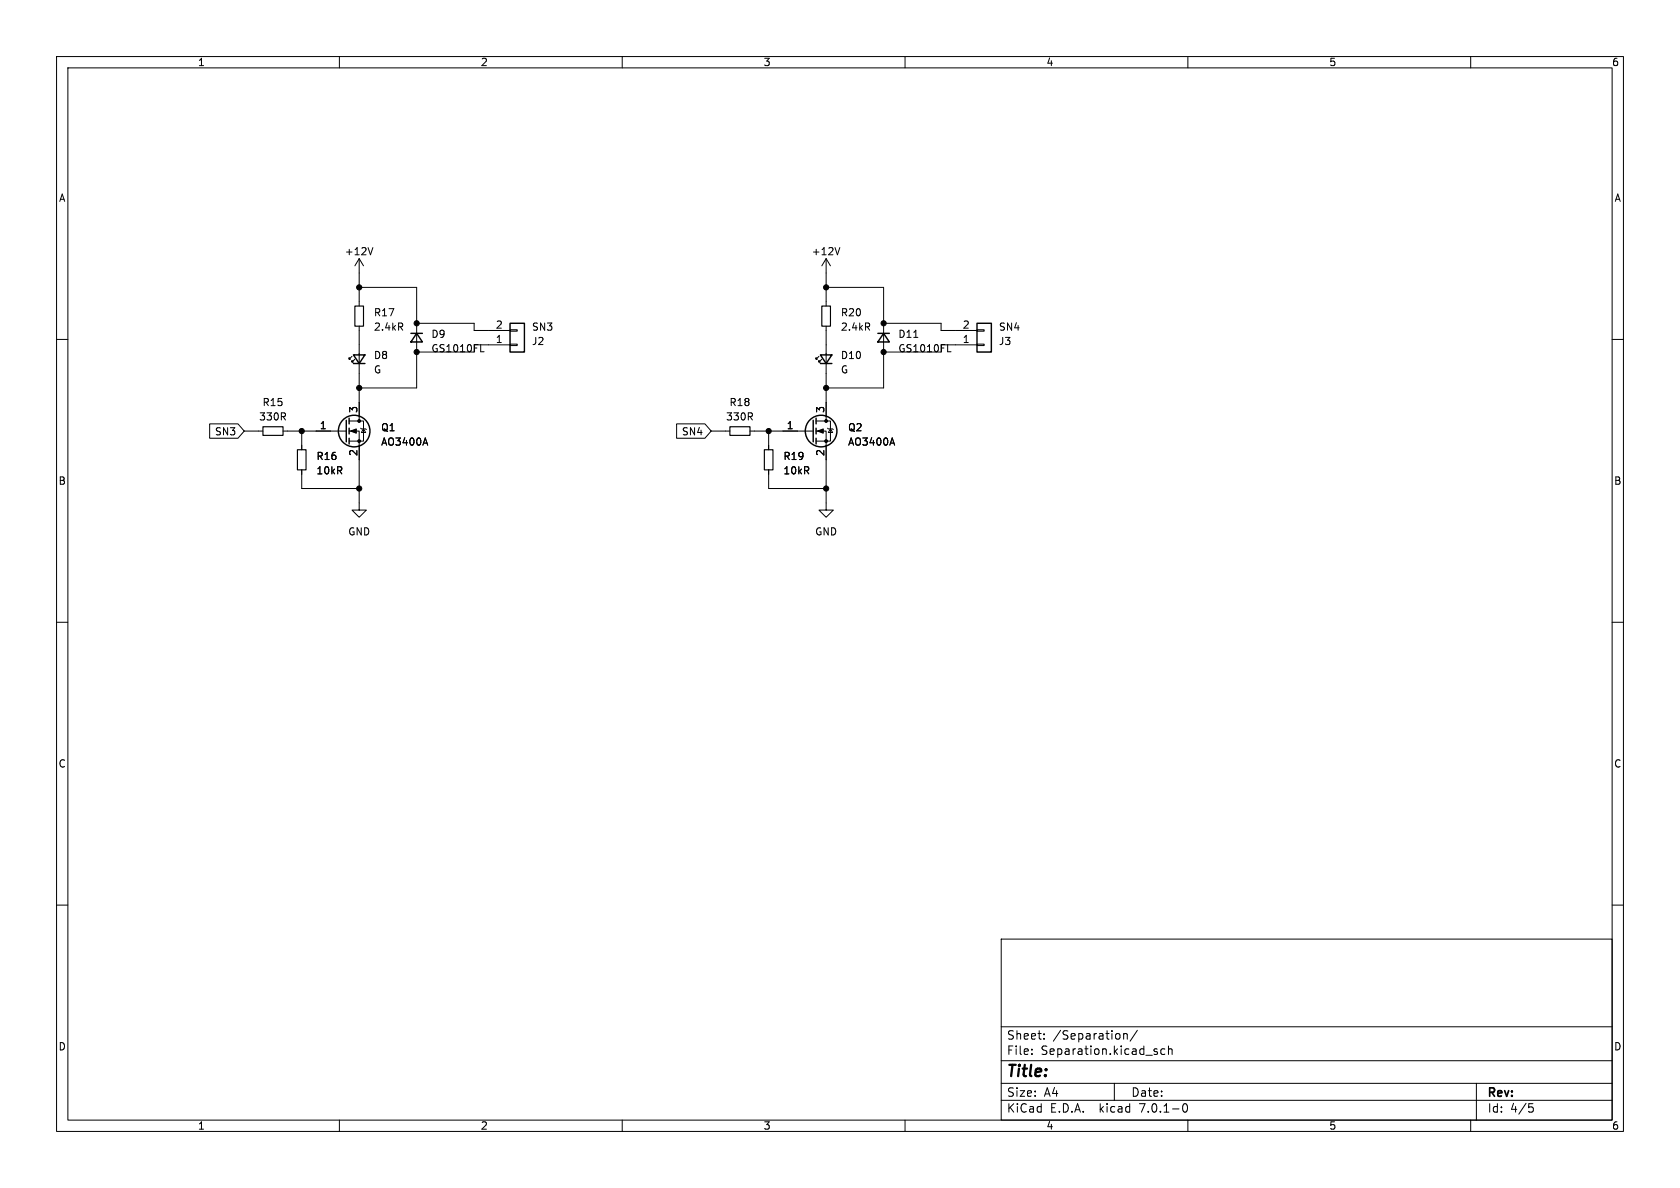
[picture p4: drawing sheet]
<svg xmlns="http://www.w3.org/2000/svg" width="297mm" height="210mm" viewBox="0 0 297 210" stroke-linecap="round" stroke-linejoin="round" font-family="sans-serif">
<g fill="none" stroke="#000" stroke-width=".18">
<path d="M10 10h277v190h-277zM12 12h273v186h-273zM60 10v2M110 10v2M160 10v2M210 10v2M260 10v2M10 60h2M63.5 45.7v8.4M63.5 57.7v16.7M63.5 50.8h10.2v17.8h-10.2M63.5 45.7l-.8 1.3"/>
<path d="M63.5 45.7l.8 1.3M65.9 43.8l-.4 1.2M73.7 57.2h10.1v1.2h6.4M90.2 58.3h1.2v.2h-1.2zM146 50.8h10.2v17.8h-10.2M146 45.7v8.4M146 57.7v16.7M146 45.7l-.7 1.3M146 45.7l.8 1.3M148.5 43.8l-.5 1.2M156.2 57.2h10.2v1.2h6.3M172.7 58.3h1.3v.2h-1.3z"/>
<path d="M285 60h2M37.1 74.9h5l1.1 1.3-1.1 1.3h-5zM43.2 76.2h3.3M50 76.2h11.2M53.3 76.2v3.3M61.7 76.2h1.8v14h-1.3l1.3 1.2 1.3-1.2h-1.3M61.7 74.4h2.6v3.6h-2.6M62.2 63l-.5 .5v-.3v.3h.3M62.7 63.5l-.5 .5v-.2v.2h.3M63.8 75.7l.1 .1h.7l.2 .1M64.3 75.8l.3 .7h-.7zM73.7 62.2h10.1"/>
<path d="M75.2 77.4l.4 1.3M83.8 61h6.4M85 62.2h.6M90.2 60.8h1.2v.3h-1.2zM119.6 74.9h5l1.1 1.3-1.1 1.3h-5zM125.7 76.2h3.3M132.6 76.2h11.2M135.9 76.2v3.3M144.3 76.2h1.7v14h-1.2l1.2 1.2 1.3-1.2h-1.3M144.3 74.4h2.5v3.6h-2.5M144.8 63l-.5 .5v-.3v.3h.2M145.3 63.5l-.5 .5v-.2v.2h.2"/>
<path d="M146.3 75.7l.1 .1h.8l.1 .1M146.8 75.8l.4 .7h-.8zM156.2 62.2h10.2M157.7 77.4l.5 1.3M166.4 61h6.3M167.5 62.2h.6M172.7 60.8h1.3v.3h-1.3zM53.3 83.1v3.3h10.2M135.9 83.1v3.3h10.1M10 110h2M285 110h2M10 160h2"/>
<path d="M285 160h2M177 166h108v32h-108zM60 198v2M110 198v2M160 198v2M177 194.5h108M177 191.5h108M177 187.5h108M177 181.5h108M182.4 186.3v.1M182.4 185.5v.1M184.6 183.6v.1"/>
<path d="M184.6 182.8v.1M197 191.5v3M198.6 182.7v1M198.6 182.8l.3-.1 .3 .1 .1 .9M201.1 182.1l-1.3 2M204.6 186v.3M205.9 185.5l-.4-.1-.3 .3v.4l.2 .2h.5M206.6 185.5l.2-.1 .3 .1 .1 .9M206.6 184.9v1.5M209.2 195.2l.2-.1a.81 .81 0 0 1 .6 .6 .81 .81 0 0 1-.3 .8l-.1 .1a.81 .81 0 0 1-.4-1.4zM210 198v2M260 198v2"/>
<path d="M261 191.5v6.5M270.3 195.1h.7M270.4 195.7h.4l.3 .3-.2 .5-.5 .1"/>
</g>
<g fill="none" stroke="#000" stroke-width=".25">
<path d="M72.6 58.9h2.1M73.7 58.9l1 1.6h-2.1zM90.2 57.2h2.5v5h-2.5zM155.2 58.9h2M156.2 58.9l1 1.6h-2zM172.7 57.2h2.6v5h-2.6zM61.2 74.3v3.8M61.7 73.9v1M61.7 75.7v1M61.7 77.5v1M62.5 62.7h2l-1 1.6zM62.5 64.3h2"/>
<path d="M143.8 74.3v3.8M144.3 73.9v1M144.3 75.7v1M144.3 77.5v1M145 62.7h2.1l-1.1 1.6zM145 64.3h2.1"/>
<circle cx="62.6" cy="76.2" r="2.79"/>
<circle cx="145.2" cy="76.2" r="2.79"/>
</g>
<g fill="#000" stroke="#000" stroke-width=".18">
<path d="M62 76.2l1-.4v.8zM144.5 76.2l1-.4v.8z"/>
<circle cx="63.5" cy="50.8" r=".46"/>
<circle cx="73.7" cy="57.2" r=".46"/>
<circle cx="146" cy="50.8" r=".46"/>
<circle cx="156.2" cy="57.2" r=".46"/>
<circle cx="53.3" cy="76.2" r=".46"/>
<circle cx="63.5" cy="68.6" r=".46"/>
<circle cx="63.5" cy="78" r=".25"/>
<circle cx="63.5" cy="74.4" r=".25"/>
<circle cx="73.7" cy="62.2" r=".46"/>
<circle cx="135.9" cy="76.2" r=".46"/>
<circle cx="146" cy="68.6" r=".46"/>
<circle cx="146" cy="78" r=".25"/>
<circle cx="146" cy="74.4" r=".25"/>
<circle cx="156.2" cy="62.2" r=".46"/>
<circle cx="63.5" cy="86.4" r=".46"/>
<circle cx="146" cy="86.4" r=".46"/>
</g>
<path d="M62.7 54.1h1.6v3.6h-1.6zM145.3 54.1h1.5v3.6h-1.5zM46.5 75.4h3.5v1.6h-3.5zM52.6 79.5h1.5v3.6h-1.5zM129 75.4h3.6v1.6h-3.6zM135.1 79.5h1.6v3.6h-1.6z" fill="none" stroke="#000" stroke-width=".2"/>
<text font-size="2.8" x="178" y="190.8">Title:</text>
<g font-size="2.1">
<text x="178" y="183.9">Sheet:</text>
<text x="186.2" y="183.9">/Separation/</text>
<text x="178" y="186.6">File:</text>
<text x="184" y="186.6">Separation.kicad_sch</text>
<text x="178" y="196.8">KiCad</text>
<text x="178" y="194">Size:</text>
<text x="184.6" y="194">A4</text>
<text x="185.7" y="196.8">E.D.A.</text>
<text x="194.4" y="196.8">kicad</text>
<text x="200" y="194">Date:</text>
<text x="201.5" y="196.8">7.0.1-0</text>
<text x="263" y="194.2">Rev:</text>
<text x="263" y="196.8">Id:</text>
<text x="267" y="196.8">4/5</text>
</g>
<g font-size="1.8">
<text x="35" y="11.8">1</text>
<text x="85" y="11.8">2</text>
<text x="135" y="11.8">3</text>
<text x="185" y="11.8">4</text>
<text x="235" y="11.8">5</text>
<text x="285" y="11.8">6</text>
<text x="10.4" y="35.8">A</text>
<text x="285.4" y="35.8">A</text>
<text x="60.9" y="45.3">+12V</text>
<text x="143.4" y="45.3">+12V</text>
<text x="66" y="56.1">R17</text>
<text x="66" y="58.6">2.4kR</text>
<text x="76.2" y="59.9">D9</text>
<text x="87.6" y="58.2">2</text>
<text x="94" y="58.6">SN3</text>
<text x="148.6" y="56.1">R20</text>
<text x="148.6" y="58.6">2.4kR</text>
<text x="158.8" y="59.9">D11</text>
<text x="170.1" y="58.2">2</text>
<text x="176.5" y="58.6">SN4</text>
<text x="66" y="63.6">D8</text>
<text x="76.2" y="62.4">GS1010FL</text>
<text x="87.6" y="60.7">1</text>
<text x="94" y="61.2">J2</text>
<text x="148.6" y="63.6">D10</text>
<text x="158.8" y="62.4">GS1010FL</text>
<text x="170.1" y="60.7">1</text>
<text x="176.5" y="61.2">J3</text>
<text x="46.4" y="71.9">R15</text>
<text x="66" y="66.2">G</text>
<text x="128.9" y="71.9">R18</text>
<text x="148.6" y="66.2">G</text>
<text x="37.9" y="77.1">SN3</text>
<text x="45.7" y="74.5">330R</text>
<text x="56.5" y="75.9">1</text>
<text x="63.2" y="73.1" transform="rotate(-90 63.2 73.1)">3</text>
<text x="67.3" y="76.4">Q1</text>
<text x="120.4" y="77.1">SN4</text>
<text x="128.3" y="74.5">330R</text>
<text x="139" y="75.9">1</text>
<text x="145.8" y="73.1" transform="rotate(-90 145.8 73.1)">3</text>
<text x="149.9" y="76.4">Q2</text>
<text x="55.9" y="81.5">R16</text>
<text x="63.2" y="80.7" transform="rotate(-90 63.2 80.7)">2</text>
<text x="67.3" y="78.9">AO3400A</text>
<text x="138.4" y="81.5">R19</text>
<text x="145.8" y="80.7" transform="rotate(-90 145.8 80.7)">2</text>
<text x="149.9" y="78.9">AO3400A</text>
<text x="10.3" y="85.8">B</text>
<text x="55.9" y="84">10kR</text>
<text x="138.4" y="84">10kR</text>
<text x="285.3" y="85.8">B</text>
<text x="61.5" y="94.8">GND</text>
<text x="144.1" y="94.8">GND</text>
<text x="10.3" y="135.8">C</text>
<text x="285.3" y="135.8">C</text>
<text x="10.3" y="185.8">D</text>
<text x="285.3" y="185.8">D</text>
<text x="35" y="199.8">1</text>
<text x="85" y="199.8">2</text>
<text x="135" y="199.8">3</text>
<text x="185" y="199.8">4</text>
<text x="235" y="199.8">5</text>
<text x="285" y="199.8">6</text>
</g>
</svg>
